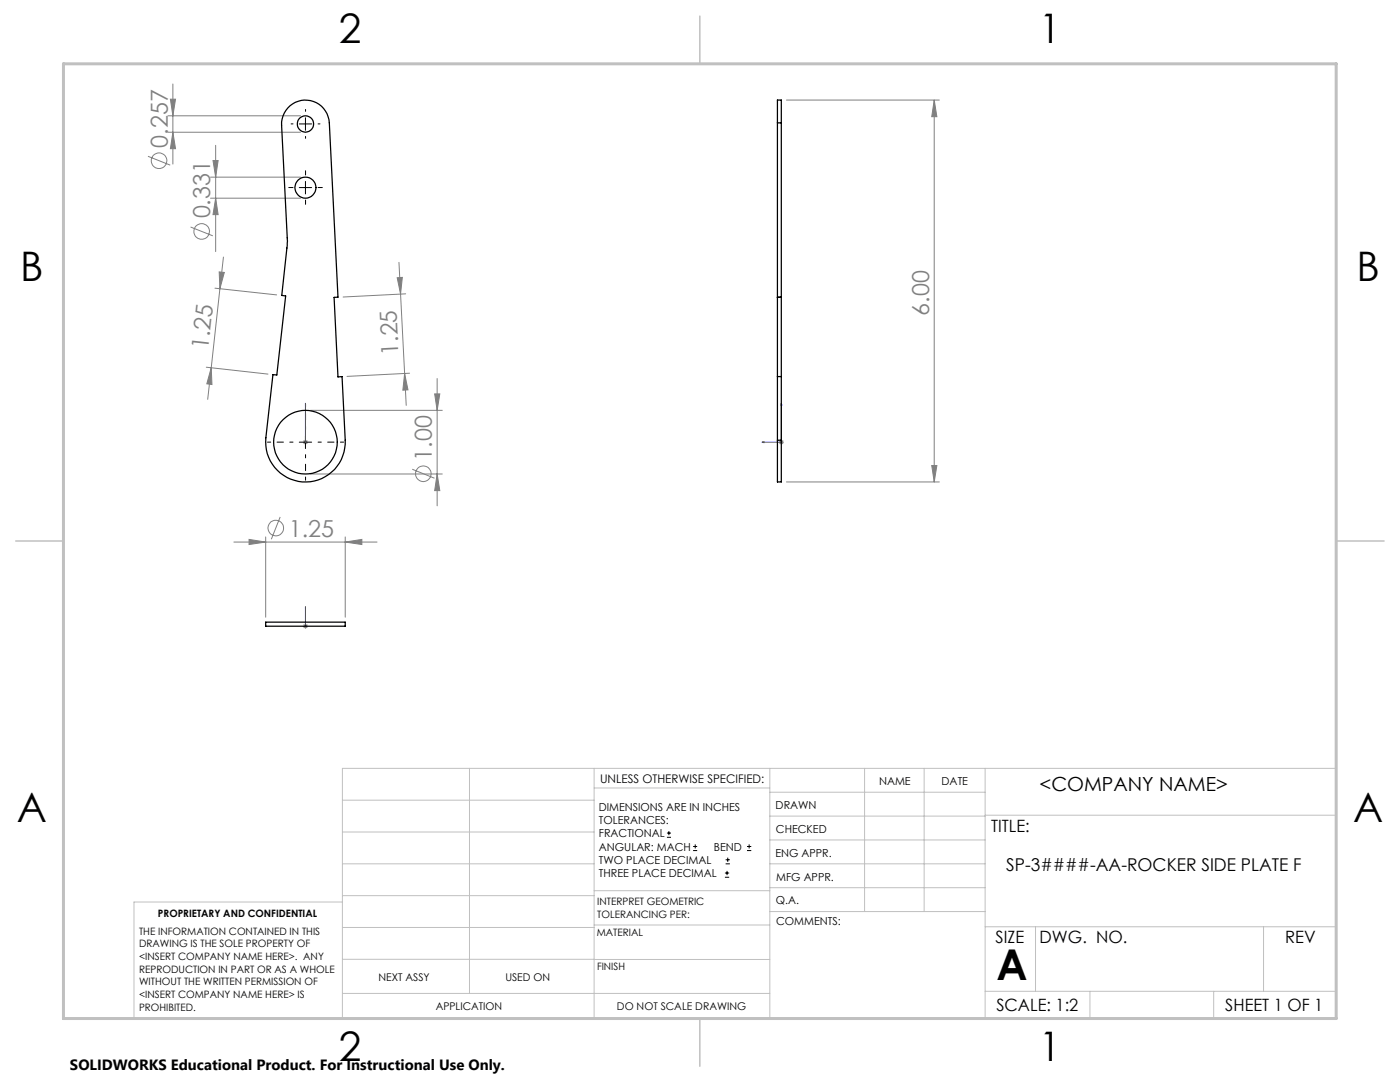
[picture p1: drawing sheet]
<svg xmlns="http://www.w3.org/2000/svg" width="279mm" height="216mm" viewBox="0 0 279 216" stroke-linecap="round" stroke-linejoin="round" font-family="sans-serif">
<g fill="none" stroke="#808080" stroke-width=".2">
<path d="M34 19.8h1l-.5 3.3zM34.5 16.8v15.9M157 20h30.5M186.4 20l.6 3.3h-1.1zM186.4 20v76.2M29.5 31.2l4.5 1.7M33.5 23.1h26.5M33.5 26.4h26.5M34.5 26.4l.5 3.3h-1zM42 35.3h18M42 39.5h18M42.5 32h1l-.5 3.3z"/>
<path d="M43 39.5l.5 3.3h-1zM43 29v21.2M38 45.3l4.5 1.8M42.9 57.5l12.3 1.3M43.7 54.3l1.1 .1-.9 3.2zM43.9 57.6l-1.7 15.8M44.6 51.3l-.7 6.3M79.3 55.4h1l-.4 3.3zM79.6 52.4l1.5 28.5M81 58.6l-12.5 .7M41.2 73.3l12.3 1.3M42.2 73.4l.1 3.3-1-.1z"/>
<path d="M42.2 73.4l-.7 6.3M80.8 74.5l.6 3.3-1 .1zM81.7 74.5l-12.4 .6M86.7 78.6h1.1l-.6 3.3zM87.2 75.5v25.4M60.5 88.2h1M60.6 87.9l.7 .7M61 87.7v1M61.3 87.9l-.7 .7M61.9 81.9h26.4M61.9 94.6h26.4M82.3 93.6l4.4 1.8"/>
<path d="M87.2 94.6l.6 3.3h-1.1zM155.4 88.2h1.1M155.6 87.9l.7 .7M155.9 87.7v1M156.3 87.9l-.7 .7M157 96.2h30.5M185.9 92.9h1.1l-.6 3.3zM46.7 108.2h28.5M49.7 107.6l3.3 .6-3.3 .5zM53 107.1v16.1M55.9 103.2l-1.7 4.4M68.9 108.2l3.3-.6v1.1z"/>
<path d="M68.9 107.1v16.1M60.5 125h1M60.6 124.6l.7 .7M61 124.4v1M61.3 124.6l-.7 .7"/>
<circle cx="31.7" cy="32.1" r="1.55"/>
<circle cx="40.2" cy="46.2" r="1.55"/>
<circle cx="84.5" cy="94.5" r="1.55"/>
<circle cx="55" cy="105.4" r="1.55"/>
</g>
<g fill="none" stroke="#000" stroke-width=".2">
<path d="M59.7 24.7h2.5M59.7 37.4h2.5M61 23.5v2.5M61 36.2v2.5M59.7 88.2h2.5M61 87v2.5M133.1 167.1h.8M133.1 166.2h.8M133.5 165.8v.9M138.3 169.7h.8M138.3 168.9h.8M138.7 168.5v.8"/>
<path d="M144.7 175h.8M144.7 174.2h.8M144.8 172.4h.9M144.8 171.6h.9M145.1 173.8v.8M145.2 171.1v.9M149.1 169.7h.8M149.1 168.9h.8M149.5 168.5v.8"/>
</g>
<path d="M61 88.2v.1zM61 80.5v.4v-.4M61 88.2h.1M61 80.5v7.7M152.1 88.2h.4v.1zM155.9 80.5v7.7h-3.8M155.9 80.5l.1 .4h-.1zM61 121.1v.4v-.4M61 124.8v.2zM61 125h.1M61 121.1v3.9" fill="none" stroke="#00f" stroke-width=".2"/>
<path d="M58.5 88.2h-5.1M61 85.7v-5.1M61 90.7v5.1M63.5 88.2h5.1" fill="none" stroke="#000" stroke-width=".2" stroke-dasharray="15.2 1.3 1.3 1.3" stroke-dashoffset="14.6"/>
<path d="M58.5 24.7h-.4M58.5 37.4h-.9M61 22.2v-.4M61 27.2v.4M61 34.9v-.8M61 39.9v.9M63.5 24.7h.4M63.5 37.4h.8" fill="none" stroke="#000" stroke-width=".2" stroke-dasharray="15.2 1.3 1.3 1.3"/>
<g fill="none" stroke="#c0c0c0" stroke-width=".2">
<path d="M68.3 159.7h50.3M93.7 153.3v44.9M118.6 153.3v49.9M118.6 157.2h35M153.6 153.3v49.9M153.6 158.1h43M172.5 153.3v28.6M184.4 153.3v28.6M196.6 153.3v49.9M68.3 180h-41.6v23.2h240v-49.9h-198.4v49.9M68.3 166h50.3M68.3 178.7h50.3"/>
<path d="M68.3 172.4h50.3M118.6 177.7h35M153.6 162.8h43M153.6 177.1h43M153.6 172.4h43M153.6 167.6h43M196.6 162.7h70.1M68.3 198.2h85.3M68.3 191.4l85.3 .1M68.3 185.1h50.3M118.6 184.6h35M153.6 181.9h43"/>
<path d="M196.6 184.9h70.1M196.6 197.8h70.1M206.7 184.9v12.9M217.5 197.8v5.4M242.2 197.8v5.4M252.2 184.9v12.9"/>
</g>
<path d="M139.7 3.2v9.5M3.1 107.9h9.6M266.7 107.9h9.5M139.7 203.2v9.6" fill="none" stroke="#c0c0c0" stroke-width=".3"/>
<path d="M12.7 12.7h254v190.5h-254z" fill="none" stroke="#c0c0c0" stroke-width=".6"/>
<g fill="#00f">
<path d="M61 88.2v.1zM61 80.5v.4z"/>
<path d="M152.1 88.2l.4 .1v-.1zM155.9 80.5v.4h.1z"/>
<path d="M61 121.1v.4zM61 124.8v.2z"/>
</g>
<g fill="#808080">
<path d="M49.7 107.6l3.3 .6-3.3 .5zM68.9 108.2l3.3-.6v1.1z"/>
<path d="M42.2 73.4l.1 3.3-1-.1zM43.7 54.3l1.1 .1-.9 3.2z"/>
<path d="M42.5 32h1l-.5 3.3zM43 39.5l.5 3.3h-1zM34 19.8h1l-.5 3.3zM34.5 26.4l.5 3.3h-1zM86.7 78.6h1.1l-.6 3.3zM87.2 94.6l.6 3.3h-1.1zM186.4 20l.6 3.3h-1.1zM185.9 92.9h1.1l-.6 3.3z"/>
<path d="M80.8 74.5l.6 3.3-1 .1zM79.3 55.4h1l-.4 3.3z"/>
</g>
<g fill="none" stroke="#000" stroke-width=".25">
<path d="M57.9 21.1a4.8 4.8 0 0 1 5-.7 4.8 4.8 0 0 1 2.8 4.1l1.8 34.8h-.8l.8 15.9 .8-.1 .6 12.7a7.9 7.9 0 0 1-8.2 8.4 7.9 7.9 0 0 1-7.6-8.9l1.4-12.5h.7l1.8-15.7-.8-.2 1.2-10.9-1.2-23a4.9 4.9 0 0 1 1.7-3.9zM155.2 24.5v-4.5h.7v4.5M155.2 24.5v63.3M155.2 24.5h.7M155.9 24.5v63.3M155.2 59.3h.7M155.2 75.1h.7M155.2 87.8v8.4h.7v-8.4M155.2 87.8h.7M53 124.1h15.9v.9h-15.9z"/>
<circle cx="61" cy="24.7" r="1.62"/>
<circle cx="61" cy="37.4" r="2.11"/>
<circle cx="61" cy="88.2" r="6.4"/>
</g>
<text font-size="8.5" x="198.9" y="195.5">A</text>
<g font-size="8.1">
<text x="67.6" y="8.5">2</text>
<text x="207.3" y="8.5">1</text>
<text x="4" y="56.1">B</text>
<text x="270.7" y="56.1">B</text>
<text x="3.3" y="164.1">A</text>
<text x="270" y="164.1">A</text>
<text x="67.6" y="211.7">2</text>
<text x="207.3" y="211.7">1</text>
</g>
<g font-size="4.7" fill="#808080">
<text x="33.5" y="29.5" transform="rotate(-90 33.5 29.5)">0.257</text>
<text x="42" y="43.6" transform="rotate(-90 42 43.6)">0.331</text>
<text x="185.5" y="63" transform="rotate(-90 185.5 63)">6.00</text>
<text x="41.5" y="69.9" transform="rotate(-84 41.5 69.9)">1.25</text>
<text x="79.6" y="70.8" transform="rotate(-93 79.6 70.8)">1.25</text>
<text x="86.2" y="91.9" transform="rotate(-90 86.2 91.9)">1.00</text>
<text x="57.6" y="107.1">1.25</text>
</g>
<text font-size="3.9" x="207.5" y="157.8">&lt;COMPANY NAME&gt;</text>
<text font-size="3.5" x="200.8" y="173.7">SP-3####-AA-ROCKER SIDE PLATE F</text>
<g font-size="3.4">
<text x="197.8" y="166">TITLE:</text>
<text x="198.7" y="188.1">SIZE</text>
<text x="207.5" y="188.1">DWG. NO.</text>
<text x="256.5" y="188.2">REV</text>
<text x="198.8" y="201.7">SCALE: 1:2</text>
<text x="244.5" y="201.7">SHEET 1 OF 1</text>
</g>
<text font-size="3" x="14" y="213.5">SOLIDWORKS Educational Product. For Instructional Use Only.</text>
<text font-size="2.4" x="119.8" y="156.2">UNLESS OTHERWISE SPECIFIED:</text>
<g font-size="2.2">
<text x="119.5" y="161.8">DIMENSIONS ARE IN INCHES</text>
<text x="154.8" y="161.4">DRAWN</text>
<text x="175.4" y="156.6">NAME</text>
<text x="187.9" y="156.7">DATE</text>
<text x="119.5" y="164.4">TOLERANCES:</text>
<text x="119.5" y="167.1">FRACTIONAL</text>
<text x="154.9" y="166.3">CHECKED</text>
<text x="119.5" y="169.7">ANGULAR: MACH</text>
<text x="119.5" y="172.4">TWO PLACE DECIMAL</text>
<text x="142.5" y="169.7">BEND</text>
<text x="154.8" y="170.9">ENG APPR.</text>
<text x="119.5" y="175">THREE PLACE DECIMAL</text>
<text x="154.9" y="175.7">MFG APPR.</text>
<text x="154.9" y="180.4">Q.A.</text>
<text x="154.9" y="184.6">COMMENTS:</text>
</g>
<g font-size="2.1">
<text x="75.5" y="195.7">NEXT ASSY</text>
<text x="100.9" y="195.7">USED ON</text>
<text x="86.9" y="201.5">APPLICATION</text>
<text x="123.1" y="201.6">DO NOT SCALE DRAWING</text>
</g>
<g font-size="2">
<text x="31.5" y="182.9">PROPRIETARY AND CONFIDENTIAL</text>
<text x="119.2" y="180.6">INTERPRET GEOMETRIC</text>
<text x="119.2" y="183.1">TOLERANCING PER:</text>
<text x="27.8" y="186.5">THE INFORMATION CONTAINED IN THIS</text>
<text x="27.8" y="189">DRAWING IS THE SOLE PROPERTY OF</text>
<text x="27.8" y="191.6">&lt;INSERT COMPANY NAME HERE&gt;. ANY</text>
<text x="119.1" y="186.7">MATERIAL</text>
<text x="27.8" y="194.1">REPRODUCTION IN PART OR AS A WHOLE</text>
<text x="27.8" y="196.6">WITHOUT THE WRITTEN PERMISSION OF</text>
<text x="119.1" y="193.5">FINISH</text>
<text x="27.8" y="199.1">&lt;INSERT COMPANY NAME HERE&gt; IS</text>
<text x="27.8" y="201.7">PROHIBITED.</text>
</g>
</svg>
